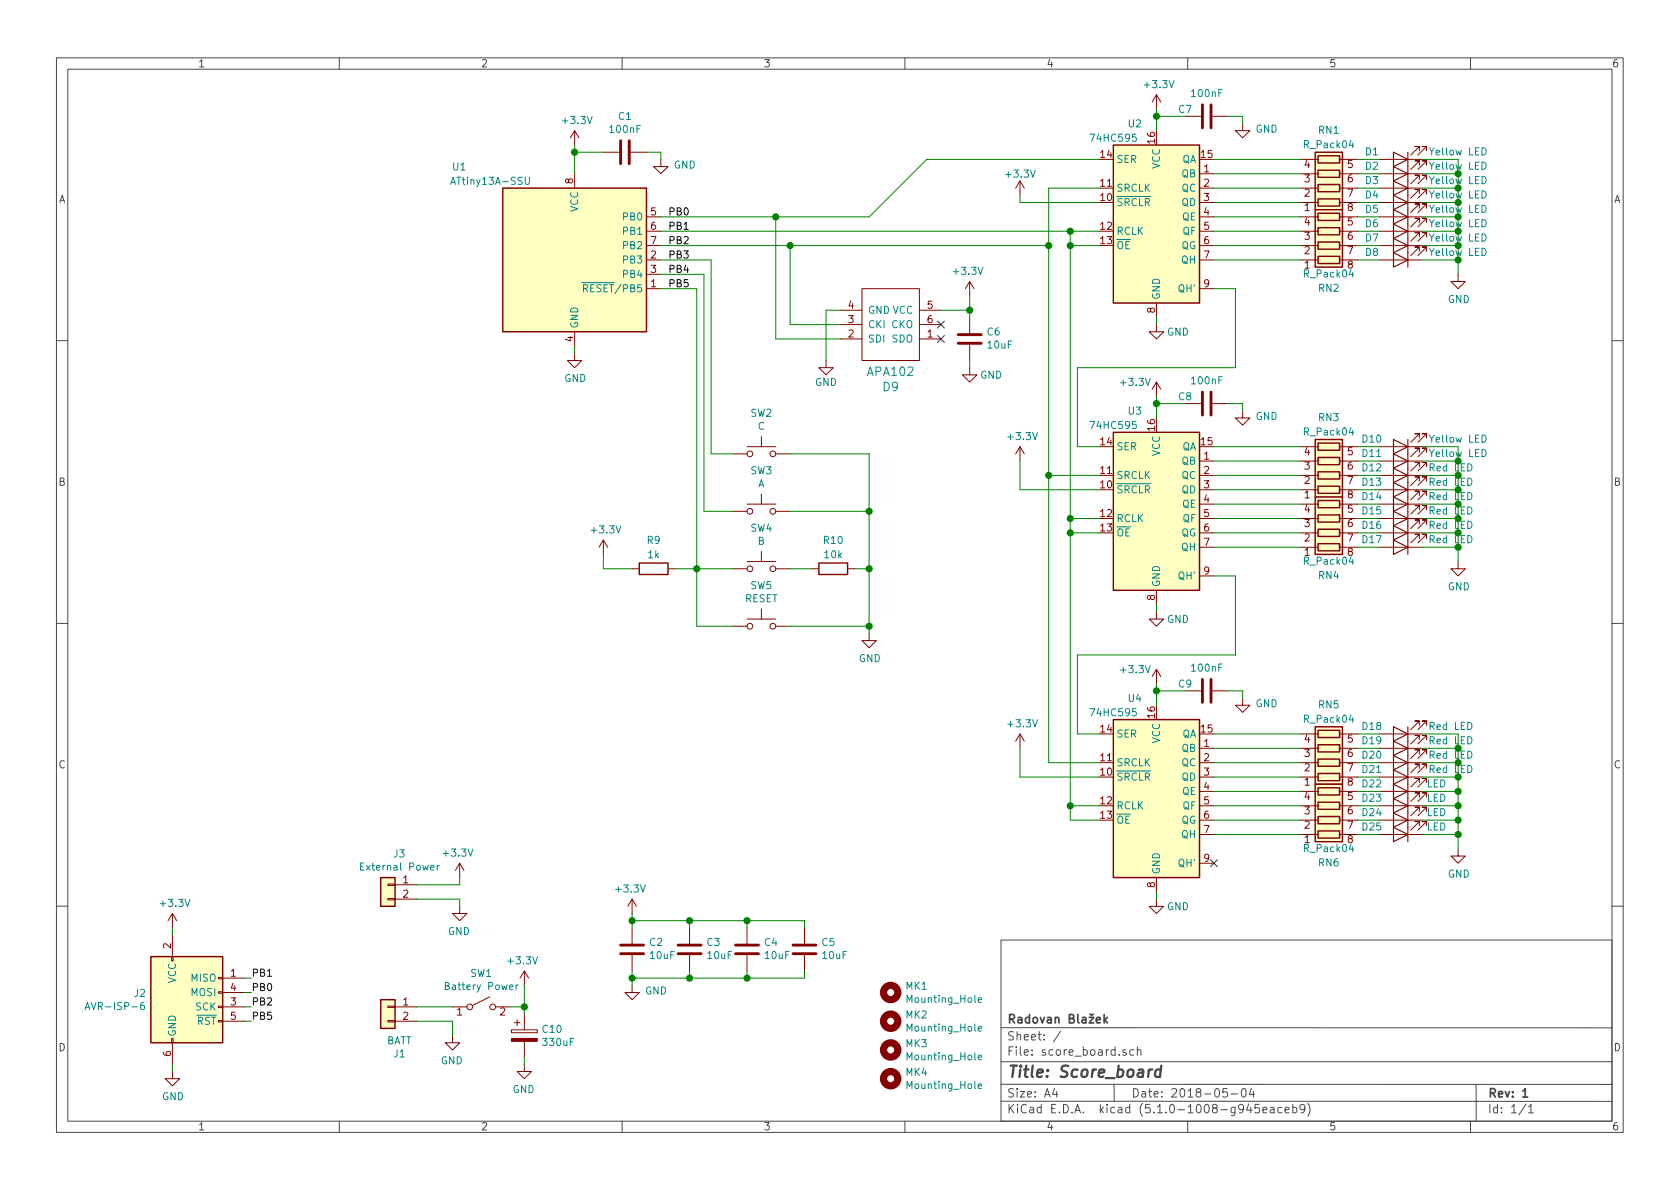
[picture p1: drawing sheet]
EESchema Schematic File Version 5
LIBS:score_board-cache
EELAYER 29 0
EELAYER END
$Descr A4 11693 8268
encoding utf-8
Sheet 1 1
Title "Score_board"
Date "2018-05-04"
Rev "1"
Comp "Radovan Blažek"
Comment1 ""
Comment2 ""
Comment3 ""
Comment4 ""
$EndDescr
$Comp
L power:GND #PWR0102
U 1 1
P 4000 2450
F 0 "#PWR0102" H 4000 2200 50  0001 C CNN
F 1 "GND" H 4005 2277 50  0000 C CNN
F 2 "" H 4000 2450 50  0001 C CNN
F 3 "" H 4000 2450 50  0001 C CNN
	1    4000 2450
	1    0    0    -1  
$EndComp
$Comp
L power:+3.3V #PWR0103
U 1 1
P 4000 1000
F 0 "#PWR0103" H 4000 850 50  0001 C CNN
F 1 "+3.3V" H 4015 1173 50  0000 C CNN
F 2 "" H 4000 1000 50  0001 C CNN
F 3 "" H 4000 1000 50  0001 C CNN
	1    4000 1000
	1    0    0    -1  
$EndComp
$Comp
L Connector_Generic:Conn_01x02 J1
U 1 1
P 2700 7000
F 0 "J1" H 2619 6675 50  0000 C CNN
F 1 "BATT" H 2619 6766 50  0000 C CNN
F 2 "Battery:BatteryHolder_Keystone_1058_1x2032" H 2700 7000 50  0001 C CNN
F 3 "~" H 2700 7000 50  0001 C CNN
	1    2700 7000
	-1   0    0    -1  
$EndComp
$Comp
L power:+3.3V #PWR0107
U 1 1
P 3650 6850
F 0 "#PWR0107" H 3650 6700 50  0001 C CNN
F 1 "+3.3V" H 3665 7023 50  0000 C CNN
F 2 "" H 3650 6850 50  0001 C CNN
F 3 "" H 3650 6850 50  0001 C CNN
	1    3650 6850
	-1   0    0    -1  
$EndComp
$Comp
L power:GND #PWR0108
U 1 1
P 3150 7200
F 0 "#PWR0108" H 3150 6950 50  0001 C CNN
F 1 "GND" H 3155 7027 50  0000 C CNN
F 2 "" H 3150 7200 50  0001 C CNN
F 3 "" H 3150 7200 50  0001 C CNN
	1    3150 7200
	-1   0    0    -1  
$EndComp
Wire Wire Line
	3650 6850 3650 7000
Wire Wire Line
	3150 7000 2900 7000
Wire Wire Line
	3150 7200 3150 7100
Wire Wire Line
	3150 7100 2900 7100
$Comp
L Mechanical:MountingHole MK1
U 1 1
P 6200 6900
F 0 "MK1" H 6300 6946 50  0000 L CNN
F 1 "Mounting_Hole" H 6300 6855 50  0000 L CNN
F 2 "MountingHole:MountingHole_3.2mm_M3" H 6200 6900 50  0001 C CNN
F 3 "" H 6200 6900 50  0001 C CNN
	1    6200 6900
	1    0    0    -1  
$EndComp
$Comp
L Mechanical:MountingHole MK2
U 1 1
P 6200 7100
F 0 "MK2" H 6300 7146 50  0000 L CNN
F 1 "Mounting_Hole" H 6300 7055 50  0000 L CNN
F 2 "MountingHole:MountingHole_3.2mm_M3" H 6200 7100 50  0001 C CNN
F 3 "" H 6200 7100 50  0001 C CNN
	1    6200 7100
	1    0    0    -1  
$EndComp
$Comp
L Mechanical:MountingHole MK3
U 1 1
P 6200 7300
F 0 "MK3" H 6300 7346 50  0000 L CNN
F 1 "Mounting_Hole" H 6300 7255 50  0000 L CNN
F 2 "MountingHole:MountingHole_3.2mm_M3" H 6200 7300 50  0001 C CNN
F 3 "" H 6200 7300 50  0001 C CNN
	1    6200 7300
	1    0    0    -1  
$EndComp
$Comp
L Mechanical:MountingHole MK4
U 1 1
P 6200 7500
F 0 "MK4" H 6300 7546 50  0000 L CNN
F 1 "Mounting_Hole" H 6300 7455 50  0000 L CNN
F 2 "MountingHole:MountingHole_3.2mm_M3" H 6200 7500 50  0001 C CNN
F 3 "" H 6200 7500 50  0001 C CNN
	1    6200 7500
	1    0    0    -1  
$EndComp
$Comp
L 74xx:74HC595 U2
U 1 1
P 8050 1500
F 0 "U2" H 7900 2150 50  0000 C CNN
F 1 "74HC595" H 7750 2050 50  0000 C CNN
F 2 "Package_SO:SOIC-16_3.9x9.9mm_P1.27mm" H 8050 1500 50  0001 C CNN
F 3 "http://www.nxp.com/documents/data_sheet/74HC_HCT595.pdf" H 8050 1500 50  0001 C CNN
	1    8050 1500
	1    0    0    -1  
$EndComp
$Comp
L MCU_Microchip_ATtiny:ATtiny13A-SSU U1
U 1 1
P 4000 1800
F 0 "U1" H 3250 2450 50  0000 R CNN
F 1 "ATtiny13A-SSU" H 3700 2350 50  0000 R CNN
F 2 "Package_SO:SOIC-8_3.9x4.9mm_P1.27mm" H 4000 1800 50  0001 C CIN
F 3 "http://ww1.microchip.com/downloads/en/DeviceDoc/doc8126.pdf" H 4000 1800 50  0001 C CNN
	1    4000 1800
	1    0    0    -1  
$EndComp
$Comp
L Device:C C1
U 1 1
P 4350 1050
F 0 "C1" V 4098 1050 50  0000 C CNN
F 1 "100nF" V 4189 1050 50  0000 C CNN
F 2 "Capacitor_SMD:C_0805_2012Metric" H 4388 900 50  0001 C CNN
F 3 "~" H 4350 1050 50  0001 C CNN
	1    4350 1050
	0    1    1    0   
$EndComp
Wire Wire Line
	4000 1050 4200 1050
Wire Wire Line
	4000 1000 4000 1050
Connection ~ 4000 1050
Wire Wire Line
	4000 1050 4000 1200
Wire Wire Line
	4000 2400 4000 2450
$Comp
L power:GND #PWR0101
U 1 1
P 4600 1100
F 0 "#PWR0101" H 4600 850 50  0001 C CNN
F 1 "GND" H 4688 1063 50  0000 L CNN
F 2 "" H 4600 1100 50  0001 C CNN
F 3 "" H 4600 1100 50  0001 C CNN
	1    4600 1100
	1    0    0    -1  
$EndComp
Wire Wire Line
	4500 1050 4600 1050
Wire Wire Line
	4600 1050 4600 1100
$Comp
L power:GND #PWR0104
U 1 1
P 8050 2250
F 0 "#PWR0104" H 8050 2000 50  0001 C CNN
F 1 "GND" H 8200 2200 50  0000 C CNN
F 2 "" H 8050 2250 50  0001 C CNN
F 3 "" H 8050 2250 50  0001 C CNN
	1    8050 2250
	1    0    0    -1  
$EndComp
Wire Wire Line
	8050 2250 8050 2200
$Comp
L power:+3.3V #PWR0105
U 1 1
P 8050 750
F 0 "#PWR0105" H 8050 600 50  0001 C CNN
F 1 "+3.3V" H 8065 923 50  0000 C CNN
F 2 "" H 8050 750 50  0001 C CNN
F 3 "" H 8050 750 50  0001 C CNN
	1    8050 750 
	1    0    0    -1  
$EndComp
Wire Wire Line
	8050 800  8050 750 
$Comp
L power:GND #PWR0106
U 1 1
P 10150 1900
F 0 "#PWR0106" H 10150 1650 50  0001 C CNN
F 1 "GND" H 10155 1727 50  0000 C CNN
F 2 "" H 10150 1900 50  0001 C CNN
F 3 "" H 10150 1900 50  0001 C CNN
	1    10150 1900
	1    0    0    -1  
$EndComp
$Comp
L Switch:SW_Push SW2
U 1 1
P 5300 3150
F 0 "SW2" H 5300 3435 50  0000 C CNN
F 1 "C" H 5300 3344 50  0000 C CNN
F 2 "Button_Switch_SMD:SW_SPST_PTS645" H 5300 3350 50  0001 C CNN
F 3 "" H 5300 3350 50  0001 C CNN
	1    5300 3150
	1    0    0    -1  
$EndComp
$Comp
L Switch:SW_Push SW3
U 1 1
P 5300 3550
F 0 "SW3" H 5300 3835 50  0000 C CNN
F 1 "A" H 5300 3744 50  0000 C CNN
F 2 "Button_Switch_SMD:SW_SPST_PTS645" H 5300 3750 50  0001 C CNN
F 3 "" H 5300 3750 50  0001 C CNN
	1    5300 3550
	1    0    0    -1  
$EndComp
$Comp
L Switch:SW_Push SW4
U 1 1
P 5300 3950
F 0 "SW4" H 5300 4235 50  0000 C CNN
F 1 "B" H 5300 4144 50  0000 C CNN
F 2 "Button_Switch_SMD:SW_SPST_PTS645" H 5300 4150 50  0001 C CNN
F 3 "" H 5300 4150 50  0001 C CNN
	1    5300 3950
	1    0    0    -1  
$EndComp
Wire Wire Line
	4850 2000 4850 3950
Wire Wire Line
	4850 3950 5100 3950
Wire Wire Line
	4900 1900 4900 3550
Wire Wire Line
	4900 3550 5100 3550
Wire Wire Line
	4950 1800 4950 3150
Wire Wire Line
	4950 3150 5100 3150
$Comp
L Device:R R10
U 1 1
P 5800 3950
F 0 "R10" V 5600 3950 50  0000 C CNN
F 1 "10k" V 5700 3950 50  0000 C CNN
F 2 "Resistor_SMD:R_0805_2012Metric_Pad1.29x1.40mm_HandSolder" V 5730 3950 50  0001 C CNN
F 3 "~" H 5800 3950 50  0001 C CNN
	1    5800 3950
	0    1    1    0   
$EndComp
Wire Wire Line
	5500 3950 5650 3950
$Comp
L power:GND #PWR0109
U 1 1
P 6050 4400
F 0 "#PWR0109" H 6050 4150 50  0001 C CNN
F 1 "GND" H 6055 4227 50  0000 C CNN
F 2 "" H 6050 4400 50  0001 C CNN
F 3 "" H 6050 4400 50  0001 C CNN
	1    6050 4400
	1    0    0    -1  
$EndComp
$Comp
L Device:R R9
U 1 1
P 4550 3950
F 0 "R9" V 4350 3950 50  0000 C CNN
F 1 "1k" V 4450 3950 50  0000 C CNN
F 2 "Resistor_SMD:R_0805_2012Metric_Pad1.29x1.40mm_HandSolder" V 4480 3950 50  0001 C CNN
F 3 "~" H 4550 3950 50  0001 C CNN
	1    4550 3950
	0    1    1    0   
$EndComp
$Comp
L power:+3.3V #PWR0110
U 1 1
P 4200 3850
F 0 "#PWR0110" H 4200 3700 50  0001 C CNN
F 1 "+3.3V" H 4215 4023 50  0000 C CNN
F 2 "" H 4200 3850 50  0001 C CNN
F 3 "" H 4200 3850 50  0001 C CNN
	1    4200 3850
	1    0    0    -1  
$EndComp
Wire Wire Line
	4200 3850 4200 3950
Wire Wire Line
	4200 3950 4400 3950
Wire Wire Line
	4700 3950 4850 3950
Connection ~ 4850 3950
Wire Wire Line
	5950 3950 6050 3950
$Comp
L Switch:SW_Push SW5
U 1 1
P 5300 4350
F 0 "SW5" H 5300 4635 50  0000 C CNN
F 1 "RESET" H 5300 4544 50  0000 C CNN
F 2 "Button_Switch_SMD:SW_SPST_PTS645" H 5300 4550 50  0001 C CNN
F 3 "" H 5300 4550 50  0001 C CNN
	1    5300 4350
	1    0    0    -1  
$EndComp
Wire Wire Line
	4850 3950 4850 4350
Wire Wire Line
	4850 4350 5100 4350
Wire Wire Line
	5500 4350 6050 4350
Wire Wire Line
	6050 4350 6050 4400
Connection ~ 6050 4350
Wire Wire Line
	6050 3950 6050 4350
Wire Wire Line
	5500 3550 6050 3550
Wire Wire Line
	6050 3550 6050 3950
Connection ~ 6050 3950
Wire Wire Line
	5500 3150 6050 3150
Wire Wire Line
	6050 3150 6050 3550
Connection ~ 6050 3550
$Comp
L power:+3.3V #PWR0111
U 1 1
P 1200 6450
F 0 "#PWR0111" H 1200 6300 50  0001 C CNN
F 1 "+3.3V" H 1215 6623 50  0000 C CNN
F 2 "" H 1200 6450 50  0001 C CNN
F 3 "" H 1200 6450 50  0001 C CNN
	1    1200 6450
	1    0    0    -1  
$EndComp
$Comp
L power:GND #PWR0112
U 1 1
P 1200 7450
F 0 "#PWR0112" H 1200 7200 50  0001 C CNN
F 1 "GND" H 1205 7277 50  0000 C CNN
F 2 "" H 1200 7450 50  0001 C CNN
F 3 "" H 1200 7450 50  0001 C CNN
	1    1200 7450
	1    0    0    -1  
$EndComp
Wire Wire Line
	1200 6450 1200 6500
Wire Wire Line
	1200 7400 1200 7450
Text Label 4650 1500 0    50   ~ 0
PB0
Text Label 4650 1600 0    50   ~ 0
PB1
Text Label 4650 1700 0    50   ~ 0
PB2
Text Label 4650 1800 0    50   ~ 0
PB3
Text Label 4650 1900 0    50   ~ 0
PB4
Text Label 4650 2000 0    50   ~ 0
PB5
Text Label 1750 7100 0    50   ~ 0
PB5
Text Label 1750 6900 0    50   ~ 0
PB0
Text Label 1750 6800 0    50   ~ 0
PB1
Text Label 1750 7000 0    50   ~ 0
PB2
Wire Wire Line
	1700 6800 1750 6800
Wire Wire Line
	1700 6900 1750 6900
Wire Wire Line
	1700 7000 1750 7000
Wire Wire Line
	1700 7100 1750 7100
Wire Wire Line
	4600 1800 4950 1800
Wire Wire Line
	4600 1900 4900 1900
Wire Wire Line
	4600 2000 4850 2000
$Comp
L Switch:SW_SPST SW1
U 1 1
P 3350 7000
F 0 "SW1" H 3350 7235 50  0000 C CNN
F 1 "Battery Power" H 3350 7144 50  0000 C CNN
F 2 "Button_Switch_SMD:SW_SPDT_PCM12" H 3350 7000 50  0001 C CNN
F 3 "" H 3350 7000 50  0001 C CNN
	1    3350 7000
	1    0    0    -1  
$EndComp
Wire Wire Line
	3650 7000 3550 7000
$Comp
L gsg-symbols:APA102 D9
U 1 1
P 6200 2250
F 0 "D9" H 6200 2687 60  0000 C CNN
F 1 "APA102" H 6200 2581 60  0000 C CNN
F 2 "gsg-modules:APA102-2020" H 6200 2250 60  0001 C CNN
F 3 "" H 6200 2250 60  0001 C CNN
	1    6200 2250
	1    0    0    1   
$EndComp
$Comp
L 74xx:74HC595 U3
U 1 1
P 8050 3500
F 0 "U3" H 7900 4150 50  0000 C CNN
F 1 "74HC595" H 7750 4050 50  0000 C CNN
F 2 "Package_SO:SOIC-16_3.9x9.9mm_P1.27mm" H 8050 3500 50  0001 C CNN
F 3 "http://www.nxp.com/documents/data_sheet/74HC_HCT595.pdf" H 8050 3500 50  0001 C CNN
	1    8050 3500
	1    0    0    -1  
$EndComp
$Comp
L power:+3.3V #PWR0114
U 1 1
P 8050 2750
F 0 "#PWR0114" H 8050 2600 50  0001 C CNN
F 1 "+3.3V" H 7900 2850 50  0000 C CNN
F 2 "" H 8050 2750 50  0001 C CNN
F 3 "" H 8050 2750 50  0001 C CNN
	1    8050 2750
	1    0    0    -1  
$EndComp
Wire Wire Line
	8050 2750 8050 2800
Wire Wire Line
	8600 2000 8600 2550
Wire Wire Line
	8600 2550 7500 2550
Wire Wire Line
	7500 2550 7500 3100
$Comp
L power:GND #PWR0115
U 1 1
P 8050 4250
F 0 "#PWR0115" H 8050 4000 50  0001 C CNN
F 1 "GND" H 8200 4200 50  0000 C CNN
F 2 "" H 8050 4250 50  0001 C CNN
F 3 "" H 8050 4250 50  0001 C CNN
	1    8050 4250
	1    0    0    -1  
$EndComp
Wire Wire Line
	8050 4200 8050 4250
$Comp
L 74xx:74HC595 U4
U 1 1
P 8050 5500
F 0 "U4" H 7900 6150 50  0000 C CNN
F 1 "74HC595" H 7750 6050 50  0000 C CNN
F 2 "Package_SO:SOIC-16_3.9x9.9mm_P1.27mm" H 8050 5500 50  0001 C CNN
F 3 "http://www.nxp.com/documents/data_sheet/74HC_HCT595.pdf" H 8050 5500 50  0001 C CNN
	1    8050 5500
	1    0    0    -1  
$EndComp
$Comp
L power:+3.3V #PWR0116
U 1 1
P 8050 4750
F 0 "#PWR0116" H 8050 4600 50  0001 C CNN
F 1 "+3.3V" H 7900 4850 50  0000 C CNN
F 2 "" H 8050 4750 50  0001 C CNN
F 3 "" H 8050 4750 50  0001 C CNN
	1    8050 4750
	1    0    0    -1  
$EndComp
$Comp
L power:GND #PWR0117
U 1 1
P 8050 6250
F 0 "#PWR0117" H 8050 6000 50  0001 C CNN
F 1 "GND" H 8200 6200 50  0000 C CNN
F 2 "" H 8050 6250 50  0001 C CNN
F 3 "" H 8050 6250 50  0001 C CNN
	1    8050 6250
	1    0    0    -1  
$EndComp
Wire Wire Line
	8050 6200 8050 6250
Wire Wire Line
	8600 4000 8600 4550
Wire Wire Line
	8600 4550 7500 4550
Wire Wire Line
	7500 4550 7500 5100
NoConn ~ 8450 6000
$Comp
L Device:LED D1
U 1 1
P 9750 1100
F 0 "D1" H 9950 1050 50  0000 C CNN
F 1 "Yellow LED" H 9350 1050 50  0000 C CNN
F 2 "LED_SMD:LED_1206_3216Metric_Castellated" H 9750 1100 50  0001 C CNN
F 3 "~" H 9750 1100 50  0001 C CNN
	1    9750 1100
	-1   0    0    1   
$EndComp
$Comp
L Device:LED D2
U 1 1
P 9750 1200
F 0 "D2" H 9950 1150 50  0000 C CNN
F 1 "Yellow LED" H 9350 1150 50  0000 C CNN
F 2 "LED_SMD:LED_1206_3216Metric_Castellated" H 9750 1200 50  0001 C CNN
F 3 "~" H 9750 1200 50  0001 C CNN
	1    9750 1200
	-1   0    0    1   
$EndComp
$Comp
L Device:LED D3
U 1 1
P 9750 1300
F 0 "D3" H 9950 1250 50  0000 C CNN
F 1 "Yellow LED" H 9350 1250 50  0000 C CNN
F 2 "LED_SMD:LED_1206_3216Metric_Castellated" H 9750 1300 50  0001 C CNN
F 3 "~" H 9750 1300 50  0001 C CNN
	1    9750 1300
	-1   0    0    1   
$EndComp
$Comp
L Device:LED D4
U 1 1
P 9750 1400
F 0 "D4" H 9950 1350 50  0000 C CNN
F 1 "Yellow LED" H 9350 1350 50  0000 C CNN
F 2 "LED_SMD:LED_1206_3216Metric_Castellated" H 9750 1400 50  0001 C CNN
F 3 "~" H 9750 1400 50  0001 C CNN
	1    9750 1400
	-1   0    0    1   
$EndComp
$Comp
L Device:LED D5
U 1 1
P 9750 1500
F 0 "D5" H 9950 1450 50  0000 C CNN
F 1 "Yellow LED" H 9350 1450 50  0000 C CNN
F 2 "LED_SMD:LED_1206_3216Metric_Castellated" H 9750 1500 50  0001 C CNN
F 3 "~" H 9750 1500 50  0001 C CNN
	1    9750 1500
	-1   0    0    1   
$EndComp
$Comp
L Device:LED D6
U 1 1
P 9750 1600
F 0 "D6" H 9950 1550 50  0000 C CNN
F 1 "Yellow LED" H 9350 1550 50  0000 C CNN
F 2 "LED_SMD:LED_1206_3216Metric_Castellated" H 9750 1600 50  0001 C CNN
F 3 "~" H 9750 1600 50  0001 C CNN
	1    9750 1600
	-1   0    0    1   
$EndComp
$Comp
L Device:LED D7
U 1 1
P 9750 1700
F 0 "D7" H 9950 1650 50  0000 C CNN
F 1 "Yellow LED" H 9350 1650 50  0000 C CNN
F 2 "LED_SMD:LED_1206_3216Metric_Castellated" H 9750 1700 50  0001 C CNN
F 3 "~" H 9750 1700 50  0001 C CNN
	1    9750 1700
	-1   0    0    1   
$EndComp
$Comp
L Device:LED D8
U 1 1
P 9750 1800
F 0 "D8" H 9950 1750 50  0000 C CNN
F 1 "Yellow LED" H 9350 1750 50  0000 C CNN
F 2 "LED_SMD:LED_1206_3216Metric_Castellated" H 9750 1800 50  0001 C CNN
F 3 "~" H 9750 1800 50  0001 C CNN
	1    9750 1800
	-1   0    0    1   
$EndComp
$Comp
L Device:LED D10
U 1 1
P 9750 3100
F 0 "D10" H 9950 3050 50  0000 C CNN
F 1 "Yellow LED" H 9350 3050 50  0000 C CNN
F 2 "LED_SMD:LED_1206_3216Metric_Castellated" H 9750 3100 50  0001 C CNN
F 3 "~" H 9750 3100 50  0001 C CNN
	1    9750 3100
	-1   0    0    1   
$EndComp
$Comp
L Device:LED D11
U 1 1
P 9750 3200
F 0 "D11" H 9950 3150 50  0000 C CNN
F 1 "Yellow LED" H 9350 3150 50  0000 C CNN
F 2 "LED_SMD:LED_1206_3216Metric_Castellated" H 9750 3200 50  0001 C CNN
F 3 "~" H 9750 3200 50  0001 C CNN
	1    9750 3200
	-1   0    0    1   
$EndComp
$Comp
L Device:LED D12
U 1 1
P 9750 3300
F 0 "D12" H 9950 3250 50  0000 C CNN
F 1 "Red LED" H 9400 3250 50  0000 C CNN
F 2 "LED_SMD:LED_1206_3216Metric_Castellated" H 9750 3300 50  0001 C CNN
F 3 "~" H 9750 3300 50  0001 C CNN
	1    9750 3300
	-1   0    0    1   
$EndComp
$Comp
L Device:LED D13
U 1 1
P 9750 3400
F 0 "D13" H 9950 3350 50  0000 C CNN
F 1 "Red LED" H 9400 3350 50  0000 C CNN
F 2 "LED_SMD:LED_1206_3216Metric_Castellated" H 9750 3400 50  0001 C CNN
F 3 "~" H 9750 3400 50  0001 C CNN
	1    9750 3400
	-1   0    0    1   
$EndComp
$Comp
L Device:LED D14
U 1 1
P 9750 3500
F 0 "D14" H 9950 3450 50  0000 C CNN
F 1 "Red LED" H 9400 3450 50  0000 C CNN
F 2 "LED_SMD:LED_1206_3216Metric_Castellated" H 9750 3500 50  0001 C CNN
F 3 "~" H 9750 3500 50  0001 C CNN
	1    9750 3500
	-1   0    0    1   
$EndComp
$Comp
L Device:LED D15
U 1 1
P 9750 3600
F 0 "D15" H 9950 3550 50  0000 C CNN
F 1 "Red LED" H 9400 3550 50  0000 C CNN
F 2 "LED_SMD:LED_1206_3216Metric_Castellated" H 9750 3600 50  0001 C CNN
F 3 "~" H 9750 3600 50  0001 C CNN
	1    9750 3600
	-1   0    0    1   
$EndComp
$Comp
L Device:LED D16
U 1 1
P 9750 3700
F 0 "D16" H 9950 3650 50  0000 C CNN
F 1 "Red LED" H 9400 3650 50  0000 C CNN
F 2 "LED_SMD:LED_1206_3216Metric_Castellated" H 9750 3700 50  0001 C CNN
F 3 "~" H 9750 3700 50  0001 C CNN
	1    9750 3700
	-1   0    0    1   
$EndComp
$Comp
L Device:LED D17
U 1 1
P 9750 3800
F 0 "D17" H 9950 3750 50  0000 C CNN
F 1 "Red LED" H 9400 3750 50  0000 C CNN
F 2 "LED_SMD:LED_1206_3216Metric_Castellated" H 9750 3800 50  0001 C CNN
F 3 "~" H 9750 3800 50  0001 C CNN
	1    9750 3800
	-1   0    0    1   
$EndComp
$Comp
L Device:LED D18
U 1 1
P 9750 5100
F 0 "D18" H 9950 5050 50  0000 C CNN
F 1 "Red LED" H 9400 5050 50  0000 C CNN
F 2 "LED_SMD:LED_1206_3216Metric_Castellated" H 9750 5100 50  0001 C CNN
F 3 "~" H 9750 5100 50  0001 C CNN
	1    9750 5100
	-1   0    0    1   
$EndComp
$Comp
L Device:LED D19
U 1 1
P 9750 5200
F 0 "D19" H 9950 5150 50  0000 C CNN
F 1 "Red LED" H 9400 5150 50  0000 C CNN
F 2 "LED_SMD:LED_1206_3216Metric_Castellated" H 9750 5200 50  0001 C CNN
F 3 "~" H 9750 5200 50  0001 C CNN
	1    9750 5200
	-1   0    0    1   
$EndComp
$Comp
L Device:LED D20
U 1 1
P 9750 5300
F 0 "D20" H 9950 5250 50  0000 C CNN
F 1 "Red LED" H 9400 5250 50  0000 C CNN
F 2 "LED_SMD:LED_1206_3216Metric_Castellated" H 9750 5300 50  0001 C CNN
F 3 "~" H 9750 5300 50  0001 C CNN
	1    9750 5300
	-1   0    0    1   
$EndComp
$Comp
L Device:LED D21
U 1 1
P 9750 5400
F 0 "D21" H 9950 5350 50  0000 C CNN
F 1 "Red LED" H 9400 5350 50  0000 C CNN
F 2 "LED_SMD:LED_1206_3216Metric_Castellated" H 9750 5400 50  0001 C CNN
F 3 "~" H 9750 5400 50  0001 C CNN
	1    9750 5400
	-1   0    0    1   
$EndComp
$Comp
L Connector_Generic:Conn_01x02 J3
U 1 1
P 2700 6150
F 0 "J3" H 2620 6367 50  0000 C CNN
F 1 "External Power" H 2620 6276 50  0000 C CNN
F 2 "Moje:JST XH SMD 2P" H 2700 6150 50  0001 C CNN
F 3 "~" H 2700 6150 50  0001 C CNN
	1    2700 6150
	-1   0    0    -1  
$EndComp
$Comp
L power:GND #PWR0118
U 1 1
P 3200 6300
F 0 "#PWR0118" H 3200 6050 50  0001 C CNN
F 1 "GND" H 3205 6127 50  0000 C CNN
F 2 "" H 3200 6300 50  0001 C CNN
F 3 "" H 3200 6300 50  0001 C CNN
	1    3200 6300
	-1   0    0    -1  
$EndComp
Wire Wire Line
	2900 6250 3200 6250
Wire Wire Line
	3200 6250 3200 6300
$Comp
L power:+3.3V #PWR0119
U 1 1
P 3200 6100
F 0 "#PWR0119" H 3200 5950 50  0001 C CNN
F 1 "+3.3V" H 3215 6273 50  0000 C CNN
F 2 "" H 3200 6100 50  0001 C CNN
F 3 "" H 3200 6100 50  0001 C CNN
	1    3200 6100
	-1   0    0    -1  
$EndComp
Wire Wire Line
	2900 6150 3200 6150
Wire Wire Line
	3200 6150 3200 6100
$Comp
L Device:R_Pack04 RN1
U 1 1
P 9250 1200
F 0 "RN1" V 9550 1200 50  0000 C CNN
F 1 "R_Pack04" V 9450 1200 50  0000 C CNN
F 2 "Resistor_SMD:R_Array_Convex_4x0603" V 9525 1200 50  0001 C CNN
F 3 "~" H 9250 1200 50  0001 C CNN
	1    9250 1200
	0    1    -1   0   
$EndComp
Wire Wire Line
	10150 1100 10150 1200
$Comp
L Device:R_Pack04 RN2
U 1 1
P 9250 1600
F 0 "RN2" V 8850 1600 50  0000 C CNN
F 1 "R_Pack04" V 8950 1600 50  0000 C CNN
F 2 "Resistor_SMD:R_Array_Convex_4x0603" V 9525 1600 50  0001 C CNN
F 3 "~" H 9250 1600 50  0001 C CNN
	1    9250 1600
	0    1    -1   0   
$EndComp
Connection ~ 10150 1200
Wire Wire Line
	10150 1200 10150 1300
Connection ~ 10150 1300
Wire Wire Line
	10150 1300 10150 1400
Connection ~ 10150 1400
Wire Wire Line
	10150 1400 10150 1500
Connection ~ 10150 1500
Connection ~ 10150 1600
Connection ~ 10150 1700
Connection ~ 10150 1800
Wire Wire Line
	10150 1500 10150 1600
Wire Wire Line
	10150 1600 10150 1700
Wire Wire Line
	10150 1700 10150 1800
Wire Wire Line
	10150 1800 10150 1900
$Comp
L power:GND #PWR0120
U 1 1
P 10150 3900
F 0 "#PWR0120" H 10150 3650 50  0001 C CNN
F 1 "GND" H 10155 3727 50  0000 C CNN
F 2 "" H 10150 3900 50  0001 C CNN
F 3 "" H 10150 3900 50  0001 C CNN
	1    10150 3900
	1    0    0    -1  
$EndComp
$Comp
L Device:R_Pack04 RN3
U 1 1
P 9250 3200
F 0 "RN3" V 9550 3200 50  0000 C CNN
F 1 "R_Pack04" V 9450 3200 50  0000 C CNN
F 2 "Resistor_SMD:R_Array_Convex_4x0603" V 9525 3200 50  0001 C CNN
F 3 "~" H 9250 3200 50  0001 C CNN
	1    9250 3200
	0    1    -1   0   
$EndComp
Wire Wire Line
	10150 3100 10150 3200
$Comp
L Device:R_Pack04 RN4
U 1 1
P 9250 3600
F 0 "RN4" V 8850 3600 50  0000 C CNN
F 1 "R_Pack04" V 8950 3600 50  0000 C CNN
F 2 "Resistor_SMD:R_Array_Convex_4x0603" V 9525 3600 50  0001 C CNN
F 3 "~" H 9250 3600 50  0001 C CNN
	1    9250 3600
	0    1    -1   0   
$EndComp
Connection ~ 10150 3200
Wire Wire Line
	10150 3200 10150 3300
Connection ~ 10150 3300
Wire Wire Line
	10150 3300 10150 3400
Connection ~ 10150 3400
Wire Wire Line
	10150 3400 10150 3500
Connection ~ 10150 3500
Connection ~ 10150 3600
Connection ~ 10150 3700
Connection ~ 10150 3800
Wire Wire Line
	10150 3500 10150 3600
Wire Wire Line
	10150 3600 10150 3700
Wire Wire Line
	10150 3700 10150 3800
Wire Wire Line
	10150 3800 10150 3900
$Comp
L power:GND #PWR0121
U 1 1
P 10150 5900
F 0 "#PWR0121" H 10150 5650 50  0001 C CNN
F 1 "GND" H 10155 5727 50  0000 C CNN
F 2 "" H 10150 5900 50  0001 C CNN
F 3 "" H 10150 5900 50  0001 C CNN
	1    10150 5900
	1    0    0    -1  
$EndComp
$Comp
L Device:R_Pack04 RN5
U 1 1
P 9250 5200
F 0 "RN5" V 9550 5200 50  0000 C CNN
F 1 "R_Pack04" V 9450 5200 50  0000 C CNN
F 2 "Resistor_SMD:R_Array_Convex_4x0603" V 9525 5200 50  0001 C CNN
F 3 "~" H 9250 5200 50  0001 C CNN
	1    9250 5200
	0    1    -1   0   
$EndComp
Wire Wire Line
	10150 5100 10150 5200
$Comp
L Device:R_Pack04 RN6
U 1 1
P 9250 5600
F 0 "RN6" V 8850 5600 50  0000 C CNN
F 1 "R_Pack04" V 8950 5600 50  0000 C CNN
F 2 "Resistor_SMD:R_Array_Convex_4x0603" V 9525 5600 50  0001 C CNN
F 3 "~" H 9250 5600 50  0001 C CNN
	1    9250 5600
	0    1    -1   0   
$EndComp
Connection ~ 10150 5200
Wire Wire Line
	10150 5200 10150 5300
Connection ~ 10150 5300
Wire Wire Line
	10150 5300 10150 5400
Connection ~ 10150 5400
Wire Wire Line
	10150 5400 10150 5500
Connection ~ 10150 5500
Connection ~ 10150 5600
Connection ~ 10150 5700
Connection ~ 10150 5800
Wire Wire Line
	10150 5500 10150 5600
Wire Wire Line
	10150 5600 10150 5700
Wire Wire Line
	10150 5700 10150 5800
Wire Wire Line
	10150 5800 10150 5900
$Comp
L Device:LED D22
U 1 1
P 9750 5500
F 0 "D22" H 9950 5450 50  0000 C CNN
F 1 "LED" H 9500 5450 50  0000 C CNN
F 2 "LED_SMD:LED_1206_3216Metric_Castellated" H 9750 5500 50  0001 C CNN
F 3 "~" H 9750 5500 50  0001 C CNN
	1    9750 5500
	-1   0    0    1   
$EndComp
$Comp
L Device:LED D23
U 1 1
P 9750 5600
F 0 "D23" H 9950 5550 50  0000 C CNN
F 1 "LED" H 9500 5550 50  0000 C CNN
F 2 "LED_SMD:LED_1206_3216Metric_Castellated" H 9750 5600 50  0001 C CNN
F 3 "~" H 9750 5600 50  0001 C CNN
	1    9750 5600
	-1   0    0    1   
$EndComp
$Comp
L Device:LED D24
U 1 1
P 9750 5700
F 0 "D24" H 9950 5650 50  0000 C CNN
F 1 "LED" H 9500 5650 50  0000 C CNN
F 2 "LED_SMD:LED_1206_3216Metric_Castellated" H 9750 5700 50  0001 C CNN
F 3 "~" H 9750 5700 50  0001 C CNN
	1    9750 5700
	-1   0    0    1   
$EndComp
$Comp
L Device:LED D25
U 1 1
P 9750 5800
F 0 "D25" H 9950 5750 50  0000 C CNN
F 1 "LED" H 9500 5750 50  0000 C CNN
F 2 "LED_SMD:LED_1206_3216Metric_Castellated" H 9750 5800 50  0001 C CNN
F 3 "~" H 9750 5800 50  0001 C CNN
	1    9750 5800
	-1   0    0    1   
$EndComp
Wire Wire Line
	9900 1100 10150 1100
Wire Wire Line
	9450 1100 9600 1100
Wire Wire Line
	9900 1200 10150 1200
Wire Wire Line
	9900 1300 10150 1300
Wire Wire Line
	9900 1400 10150 1400
Wire Wire Line
	9900 1500 10150 1500
Wire Wire Line
	9900 1600 10150 1600
Wire Wire Line
	9900 1700 10150 1700
Wire Wire Line
	9900 1800 10150 1800
Wire Wire Line
	9450 1200 9600 1200
Wire Wire Line
	9450 1300 9600 1300
Wire Wire Line
	9450 1400 9600 1400
Wire Wire Line
	9450 1500 9600 1500
Wire Wire Line
	9450 1600 9600 1600
Wire Wire Line
	9450 1700 9600 1700
Wire Wire Line
	9450 1800 9600 1800
Wire Wire Line
	9900 3100 10150 3100
Wire Wire Line
	9450 3100 9600 3100
Wire Wire Line
	9900 3200 10150 3200
Wire Wire Line
	9900 3300 10150 3300
Wire Wire Line
	9900 3400 10150 3400
Wire Wire Line
	9900 3500 10150 3500
Wire Wire Line
	9900 3600 10150 3600
Wire Wire Line
	9900 3700 10150 3700
Wire Wire Line
	9900 3800 10150 3800
Wire Wire Line
	9450 3200 9600 3200
Wire Wire Line
	9450 3300 9600 3300
Wire Wire Line
	9450 3400 9600 3400
Wire Wire Line
	9450 3500 9600 3500
Wire Wire Line
	9450 3600 9600 3600
Wire Wire Line
	9450 3700 9600 3700
Wire Wire Line
	9450 3800 9600 3800
Wire Wire Line
	9900 5100 10150 5100
Wire Wire Line
	9450 5100 9600 5100
Wire Wire Line
	9900 5200 10150 5200
Wire Wire Line
	9900 5300 10150 5300
Wire Wire Line
	9900 5400 10150 5400
Wire Wire Line
	9900 5500 10150 5500
Wire Wire Line
	9900 5600 10150 5600
Wire Wire Line
	9900 5700 10150 5700
Wire Wire Line
	9900 5800 10150 5800
Wire Wire Line
	9450 5200 9600 5200
Wire Wire Line
	9450 5300 9600 5300
Wire Wire Line
	9450 5400 9600 5400
Wire Wire Line
	9450 5500 9600 5500
Wire Wire Line
	9450 5600 9600 5600
Wire Wire Line
	9450 5700 9600 5700
Wire Wire Line
	9450 5800 9600 5800
Wire Wire Line
	4600 1600 7450 1600
Wire Wire Line
	7450 1600 7450 1700
Connection ~ 7450 1600
NoConn ~ 6550 2350
NoConn ~ 6550 2250
$Comp
L Device:C C8
U 1 1
P 8400 2800
F 0 "C8" V 8350 2650 50  0000 C CNN
F 1 "100nF" V 8239 2800 50  0000 C CNN
F 2 "Capacitor_SMD:C_0805_2012Metric" H 8438 2650 50  0001 C CNN
F 3 "~" H 8400 2800 50  0001 C CNN
	1    8400 2800
	0    1    1    0   
$EndComp
$Comp
L power:GND #PWR0122
U 1 1
P 8650 2850
F 0 "#PWR0122" H 8650 2600 50  0001 C CNN
F 1 "GND" H 8738 2813 50  0000 L CNN
F 2 "" H 8650 2850 50  0001 C CNN
F 3 "" H 8650 2850 50  0001 C CNN
	1    8650 2850
	1    0    0    -1  
$EndComp
Wire Wire Line
	8550 2800 8650 2800
Wire Wire Line
	8650 2800 8650 2850
Wire Wire Line
	8050 2800 8250 2800
$Comp
L Device:C C7
U 1 1
P 8400 800
F 0 "C7" V 8350 650 50  0000 C CNN
F 1 "100nF" V 8239 800 50  0000 C CNN
F 2 "Capacitor_SMD:C_0805_2012Metric" H 8438 650 50  0001 C CNN
F 3 "~" H 8400 800 50  0001 C CNN
	1    8400 800 
	0    1    1    0   
$EndComp
$Comp
L power:GND #PWR0123
U 1 1
P 8650 850
F 0 "#PWR0123" H 8650 600 50  0001 C CNN
F 1 "GND" H 8738 813 50  0000 L CNN
F 2 "" H 8650 850 50  0001 C CNN
F 3 "" H 8650 850 50  0001 C CNN
	1    8650 850 
	1    0    0    -1  
$EndComp
Wire Wire Line
	8550 800  8650 800 
Wire Wire Line
	8650 800  8650 850 
Wire Wire Line
	8250 800  8050 800 
$Comp
L Device:C C9
U 1 1
P 8400 4800
F 0 "C9" V 8350 4650 50  0000 C CNN
F 1 "100nF" V 8239 4800 50  0000 C CNN
F 2 "Capacitor_SMD:C_0805_2012Metric" H 8438 4650 50  0001 C CNN
F 3 "~" H 8400 4800 50  0001 C CNN
	1    8400 4800
	0    1    1    0   
$EndComp
$Comp
L power:GND #PWR0124
U 1 1
P 8650 4850
F 0 "#PWR0124" H 8650 4600 50  0001 C CNN
F 1 "GND" H 8738 4813 50  0000 L CNN
F 2 "" H 8650 4850 50  0001 C CNN
F 3 "" H 8650 4850 50  0001 C CNN
	1    8650 4850
	1    0    0    -1  
$EndComp
Wire Wire Line
	8550 4800 8650 4800
Wire Wire Line
	8650 4800 8650 4850
Wire Wire Line
	8250 4800 8050 4800
$Comp
L Device:C C2
U 1 1
P 4400 6600
F 0 "C2" H 4285 6554 50  0000 R CNN
F 1 "10uF" H 4285 6645 50  0000 R CNN
F 2 "Capacitor_SMD:C_0805_2012Metric" H 4438 6450 50  0001 C CNN
F 3 "~" H 4400 6600 50  0001 C CNN
	1    4400 6600
	-1   0    0    1   
$EndComp
$Comp
L power:GND #PWR0125
U 1 1
P 4400 6850
F 0 "#PWR0125" H 4400 6600 50  0001 C CNN
F 1 "GND" H 4488 6813 50  0000 L CNN
F 2 "" H 4400 6850 50  0001 C CNN
F 3 "" H 4400 6850 50  0001 C CNN
	1    4400 6850
	1    0    0    -1  
$EndComp
$Comp
L power:+3.3V #PWR0126
U 1 1
P 4400 6350
F 0 "#PWR0126" H 4400 6200 50  0001 C CNN
F 1 "+3.3V" H 4415 6523 50  0000 C CNN
F 2 "" H 4400 6350 50  0001 C CNN
F 3 "" H 4400 6350 50  0001 C CNN
	1    4400 6350
	-1   0    0    -1  
$EndComp
$Comp
L Device:C C3
U 1 1
P 4800 6600
F 0 "C3" H 4685 6554 50  0000 R CNN
F 1 "10uF" H 4685 6645 50  0000 R CNN
F 2 "Capacitor_SMD:C_0805_2012Metric" H 4838 6450 50  0001 C CNN
F 3 "~" H 4800 6600 50  0001 C CNN
	1    4800 6600
	-1   0    0    1   
$EndComp
$Comp
L Device:C C4
U 1 1
P 5200 6600
F 0 "C4" H 5085 6554 50  0000 R CNN
F 1 "10uF" H 5085 6645 50  0000 R CNN
F 2 "Capacitor_SMD:C_0805_2012Metric" H 5238 6450 50  0001 C CNN
F 3 "~" H 5200 6600 50  0001 C CNN
	1    5200 6600
	-1   0    0    1   
$EndComp
$Comp
L Device:C C5
U 1 1
P 5600 6600
F 0 "C5" H 5485 6554 50  0000 R CNN
F 1 "10uF" H 5485 6645 50  0000 R CNN
F 2 "Capacitor_SMD:C_0805_2012Metric" H 5638 6450 50  0001 C CNN
F 3 "~" H 5600 6600 50  0001 C CNN
	1    5600 6600
	-1   0    0    1   
$EndComp
Wire Wire Line
	4400 6450 4400 6400
Wire Wire Line
	4400 6400 4800 6400
Wire Wire Line
	5600 6400 5600 6450
Connection ~ 4400 6400
Wire Wire Line
	4400 6400 4400 6350
Wire Wire Line
	5200 6450 5200 6400
Connection ~ 5200 6400
Wire Wire Line
	5200 6400 5600 6400
Wire Wire Line
	4800 6450 4800 6400
Connection ~ 4800 6400
Wire Wire Line
	4800 6400 5200 6400
Wire Wire Line
	4400 6850 4400 6800
Wire Wire Line
	4400 6800 4800 6800
Wire Wire Line
	5600 6800 5600 6750
Connection ~ 4400 6800
Wire Wire Line
	4400 6800 4400 6750
Wire Wire Line
	5200 6750 5200 6800
Connection ~ 5200 6800
Wire Wire Line
	5200 6800 5600 6800
Wire Wire Line
	4800 6750 4800 6800
Connection ~ 4800 6800
Wire Wire Line
	4800 6800 5200 6800
$Comp
L power:+3.3V #PWR0127
U 1 1
P 6750 2050
F 0 "#PWR0127" H 6750 1900 50  0001 C CNN
F 1 "+3.3V" H 6765 2223 50  0000 C CNN
F 2 "" H 6750 2050 50  0001 C CNN
F 3 "" H 6750 2050 50  0001 C CNN
	1    6750 2050
	-1   0    0    -1  
$EndComp
$Comp
L Device:C C6
U 1 1
P 6750 2350
F 0 "C6" H 6635 2304 50  0000 R CNN
F 1 "10uF" H 6635 2395 50  0000 R CNN
F 2 "Capacitor_SMD:C_0805_2012Metric" H 6788 2200 50  0001 C CNN
F 3 "~" H 6750 2350 50  0001 C CNN
	1    6750 2350
	-1   0    0    1   
$EndComp
Wire Wire Line
	6550 2150 6750 2150
Wire Wire Line
	6750 2150 6750 2050
Wire Wire Line
	6750 2150 6750 2200
Connection ~ 6750 2150
$Comp
L power:GND #PWR0128
U 1 1
P 6750 2550
F 0 "#PWR0128" H 6750 2300 50  0001 C CNN
F 1 "GND" H 6900 2500 50  0000 C CNN
F 2 "" H 6750 2550 50  0001 C CNN
F 3 "" H 6750 2550 50  0001 C CNN
	1    6750 2550
	1    0    0    -1  
$EndComp
Wire Wire Line
	6750 2500 6750 2550
Wire Wire Line
	5850 2250 5500 2250
Wire Wire Line
	5850 2350 5400 2350
$Comp
L power:GND #PWR0129
U 1 1
P 5750 2500
F 0 "#PWR0129" H 5750 2250 50  0001 C CNN
F 1 "GND" H 5750 2350 50  0000 C CNN
F 2 "" H 5750 2500 50  0001 C CNN
F 3 "" H 5750 2500 50  0001 C CNN
	1    5750 2500
	1    0    0    -1  
$EndComp
Wire Wire Line
	5850 2150 5750 2150
Wire Wire Line
	5750 2150 5750 2500
Wire Wire Line
	7450 1700 7450 3600
Connection ~ 7450 1700
Wire Wire Line
	7450 3600 7450 3700
Connection ~ 7450 3600
Wire Wire Line
	7450 3700 7450 5600
Connection ~ 7450 3700
Wire Wire Line
	7450 5600 7450 5700
Connection ~ 7450 5600
Wire Wire Line
	7300 1300 7300 1700
Wire Wire Line
	7300 3300 7300 5300
Connection ~ 7300 3300
$Comp
L power:+3.3V #PWR0130
U 1 1
P 7100 5200
F 0 "#PWR0130" H 7100 5050 50  0001 C CNN
F 1 "+3.3V" H 7115 5373 50  0000 C CNN
F 2 "" H 7100 5200 50  0001 C CNN
F 3 "" H 7100 5200 50  0001 C CNN
	1    7100 5200
	1    0    0    -1  
$EndComp
Wire Wire Line
	7100 5400 7100 5200
$Comp
L power:+3.3V #PWR0131
U 1 1
P 7100 3200
F 0 "#PWR0131" H 7100 3050 50  0001 C CNN
F 1 "+3.3V" H 7115 3373 50  0000 C CNN
F 2 "" H 7100 3200 50  0001 C CNN
F 3 "" H 7100 3200 50  0001 C CNN
	1    7100 3200
	1    0    0    -1  
$EndComp
Wire Wire Line
	7100 3400 7100 3200
Wire Wire Line
	4600 1500 5400 1500
$Comp
L power:+3.3V #PWR0113
U 1 1
P 7100 1350
F 0 "#PWR0113" H 7100 1200 50  0001 C CNN
F 1 "+3.3V" H 7100 1500 50  0000 C CNN
F 2 "" H 7100 1350 50  0001 C CNN
F 3 "" H 7100 1350 50  0001 C CNN
	1    7100 1350
	1    0    0    -1  
$EndComp
Wire Wire Line
	7100 1400 7100 1350
Wire Wire Line
	6050 1500 6450 1100
Wire Wire Line
	4600 1700 5500 1700
Connection ~ 7300 1700
Wire Wire Line
	7300 1700 7300 3300
Wire Wire Line
	5500 2250 5500 1700
Connection ~ 5500 1700
Wire Wire Line
	5500 1700 7300 1700
Wire Wire Line
	5400 2350 5400 1500
Connection ~ 5400 1500
Wire Wire Line
	5400 1500 6050 1500
$Comp
L Device:CP C10
U 1 1
P 3650 7200
F 0 "C10" H 3768 7246 50  0000 L CNN
F 1 "330uF" H 3768 7155 50  0000 L CNN
F 2 "Capacitor_SMD:CP_Elec_6.3x5.8" H 3688 7050 50  0001 C CNN
F 3 "~" H 3650 7200 50  0001 C CNN
	1    3650 7200
	1    0    0    -1  
$EndComp
Wire Wire Line
	3650 7050 3650 7000
Connection ~ 3650 7000
$Comp
L power:GND #PWR0132
U 1 1
P 3650 7400
F 0 "#PWR0132" H 3650 7150 50  0001 C CNN
F 1 "GND" H 3655 7227 50  0000 C CNN
F 2 "" H 3650 7400 50  0001 C CNN
F 3 "" H 3650 7400 50  0001 C CNN
	1    3650 7400
	-1   0    0    -1  
$EndComp
Wire Wire Line
	3650 7350 3650 7400
Wire Wire Line
	8450 1100 9050 1100
Wire Wire Line
	8450 1200 9050 1200
Wire Wire Line
	8450 1300 9050 1300
Wire Wire Line
	8450 1400 9050 1400
Wire Wire Line
	8450 1500 9050 1500
Wire Wire Line
	8450 1700 9050 1700
Wire Wire Line
	8450 1800 9050 1800
Wire Wire Line
	8450 1600 9050 1600
Wire Wire Line
	8450 2000 8600 2000
Wire Wire Line
	6450 1100 7650 1100
Wire Wire Line
	7300 1300 7650 1300
Wire Wire Line
	7100 1400 7650 1400
Wire Wire Line
	7450 1600 7650 1600
Wire Wire Line
	8050 900  8050 800 
Wire Wire Line
	7450 1700 7650 1700
Connection ~ 8050 800 
Wire Wire Line
	8050 2900 8050 2800
Connection ~ 8050 2800
Wire Wire Line
	8450 3100 9050 3100
Wire Wire Line
	8450 4000 8600 4000
Wire Wire Line
	8450 3300 9050 3300
Wire Wire Line
	8450 3400 9050 3400
Wire Wire Line
	8450 3500 9050 3500
Wire Wire Line
	8450 3600 9050 3600
Wire Wire Line
	8450 3700 9050 3700
Wire Wire Line
	8450 3800 9050 3800
Wire Wire Line
	8450 3200 9050 3200
Wire Wire Line
	7500 5100 7650 5100
Wire Wire Line
	7300 5300 7650 5300
Wire Wire Line
	7100 5400 7650 5400
Wire Wire Line
	7450 5600 7650 5600
Wire Wire Line
	7450 5700 7650 5700
Wire Wire Line
	8050 4750 8050 4800
Connection ~ 8050 4800
Wire Wire Line
	8050 4800 8050 4900
Wire Wire Line
	8450 5100 9050 5100
Wire Wire Line
	8450 5800 9050 5800
Wire Wire Line
	8450 5700 9050 5700
Wire Wire Line
	8450 5600 9050 5600
Wire Wire Line
	8450 5500 9050 5500
Wire Wire Line
	8450 5400 9050 5400
Wire Wire Line
	8450 5300 9050 5300
Wire Wire Line
	8450 5200 9050 5200
Wire Wire Line
	7500 3100 7650 3100
Wire Wire Line
	7300 3300 7650 3300
Wire Wire Line
	7100 3400 7650 3400
Wire Wire Line
	7450 3600 7650 3600
Wire Wire Line
	7450 3700 7650 3700
$Comp
L Connector:AVR-ISP-6 J2
U 1 1
P 1300 7000
F 0 "J2" H 1020 7096 50  0000 R CNN
F 1 "AVR-ISP-6" H 1020 7005 50  0000 R CNN
F 2 "Connector_PinHeader_2.54mm:PinHeader_2x03_P2.54mm_Vertical_SMD" V 1050 7050 50  0001 C CNN
F 3 "" H 25  6450 50  0001 C CNN
	1    1300 7000
	1    0    0    -1  
$EndComp
$EndSCHEMATC
